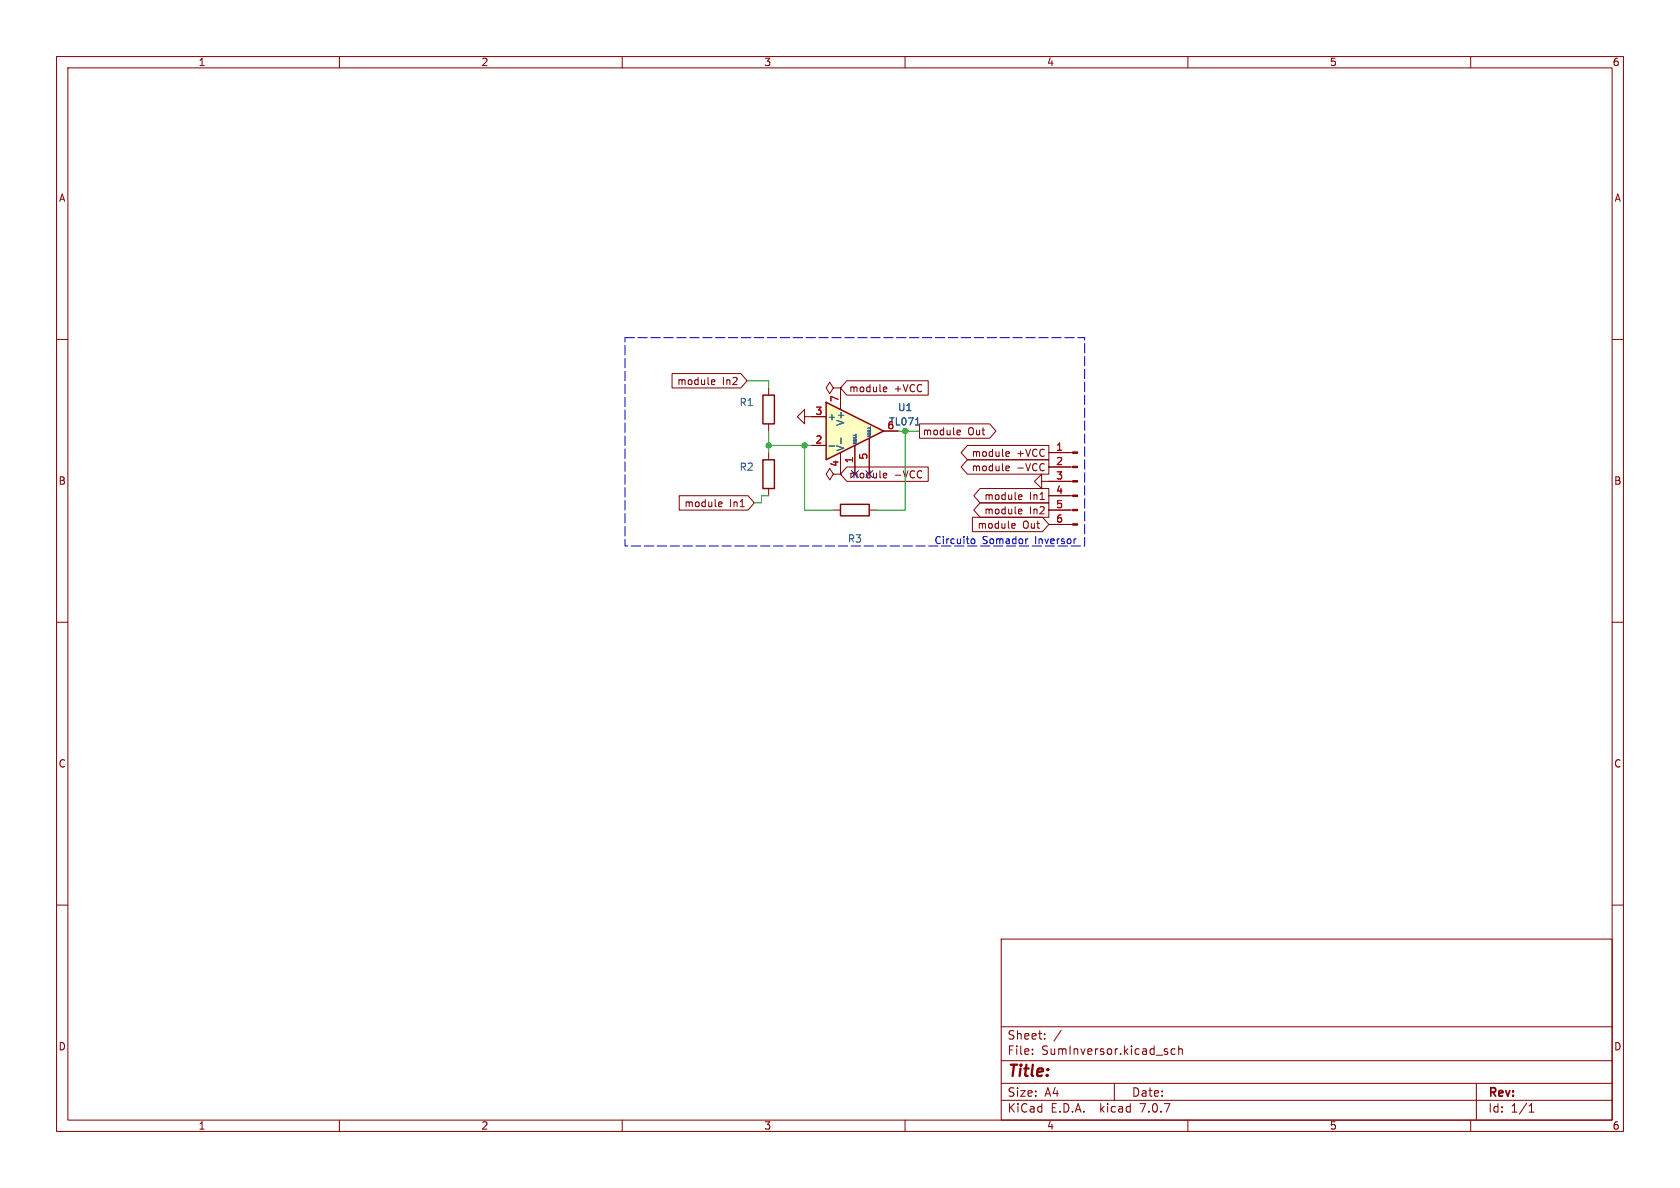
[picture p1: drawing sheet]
<svg xmlns="http://www.w3.org/2000/svg" width="297mm" height="210mm" viewBox="0 0 297 210" stroke-linecap="round" stroke-linejoin="round" font-family="sans-serif">
<g fill="none" stroke="#840000" stroke-width=".18">
<path d="M10 10h277v190h-277zM12 12h273v186h-273zM60 10v2M110 10v2M160 10v2M210 10v2M260 10v2M10 60h2M285 60h2M135.9 68.6v1.3M135.9 74.9v1.3M142.2 73.7v-1.3l-1.2 1.3 1.2 1.2v-1.2h1.3"/>
<path d="M147.3 68.6l-.6-1-.7 1 .7 1 .6-1h1.3M148.6 68.6h.1M135.9 80v1.3M135.9 86.4v1.2M147.3 83.8l-.6-1-.7 1 .7 1 .6-1h1.3M147.3 90.2h1.3M148.6 83.8h.1M153.7 90.2h1.2M184.1 85.1v-1.3l-1.2 1.3 1.2 1.3v-1.3h1.3M10 110h2M285 110h2M10 160h2"/>
<path d="M285 160h2M177 166h108v32h-108zM60 198v2M110 198v2M160 198v2M177 194.5h108M177 191.5h108M177 187.5h108M177 181.5h108M182.5 186.3v.1M182.5 185.5v.1M184.7 183.6v.1"/>
<path d="M184.7 182.8v.1M187.6 182.1l-1.3 2M197 191.5v3M206.4 186v.3M207.7 185.5l-.4-.1-.3 .3v.4l.2 .2h.5M208.4 185.5l.2-.1 .4 .1v.9M208.4 184.9v1.5M210 198v2M260 198v2M261 191.5v6.5M270.3 196.6h.9M270.3 195.5l.4-.4v1.5"/>
</g>
<path d="M134.9 69.9h2v5h-2zM134.9 81.3h2v5.1h-2zM148.6 89.2h5.1v2h-5.1z" fill="none" stroke="#840000" stroke-width=".25"/>
<path d="M146 71.1l10.2 5.1-10.2 5.1z" fill="#ffffc2"/>
<path d="M146 71.1l10.2 5.1-10.2 5.1z" fill="none" stroke="#840000" stroke-width=".25"/>
<g fill="none" stroke="#840000" stroke-width=".18">
<path d="M118.8 66h12.2l1.1 1.3-1.1 1.3h-12.2zM126 67.1l.3 .1 .1 .2-.6 .2M126.3 67.9l-.3 .1M143.5 78.7h2.5M143.5 73.7h2.5M148.6 68.6h.1M148.6 68.6v3.8M149.7 67.3h14.4v2.6h-14.4l-1.1-1.3zM151.1 78.7v5.1M153.7 77.5v6.3M156.2 76.2h2.5M156.3 68.4l.4 .1 .1 .2-.6 .1"/>
<path d="M156.7 69.2l-.4 .1M162.6 74.9h12.4l1.1 1.3-1.1 1.3h-12.4zM169.4 76l.3 .1 .1 .2-.6 .1M169.7 76.8l-.3 .1M171 78.7h14.4v2.6h-14.4l-1.1-1.3zM178 79.8l.4 .1v.2l-.6 .2M120.1 87.6h12.1l1.1 1.3-1.1 1.3h-12.1zM127.2 88.7l.4 .1v.2l-.6 .1M127.6 89.5l-.4 .1M148.6 83.8h.1M148.6 80v3.8M149.7 82.5h14.4v2.6h-14.4l-1.1-1.3z"/>
<path d="M156.3 83.6l.4 .1 .1 .2-.6 .2M156.7 84.4l-.4 .1M171 81.3h14.4v2.5h-14.4l-1.1-1.2zM171.9 91.4h12.4l1.1 1.3-1.1 1.3h-12.4zM173.3 86.4h12.1v2.5h-12.1l-1.2-1.3zM173.3 88.9h12.1v2.5h-12.1l-1.2-1.2zM178 82.4h.4v.3l-.6 .1M178.4 80.6l-.4 .1M178.4 83.2h-.4M179.1 92.5l.3 .1 .1 .2-.6 .2M179.4 93.3l-.3 .1M180.2 87.5h.4l.1 .3-.6 .1"/>
<path d="M180.2 90l.4 .1 .1 .2-.6 .1M180.6 88.2l-.4 .1M180.6 90.8h-.4M185.4 92.7h4.2M185.4 90.2h4.2M185.4 87.6h4.2M185.4 85.1h4.2M185.4 82.6h4.2M185.4 80h4.2"/>
</g>
<path d="M146.6 78.8h.9M148.7 77.4v1M161.9 75.1h.7" fill="none" stroke="#006464" stroke-width=".18"/>
<g fill="#840000" stroke="#840000" stroke-width=".18">
<path d="M189.6 92.6h.9v.2h-.9z"/>
<path d="M189.6 90h.9v.3h-.9z"/>
<path d="M189.6 87.5h.9v.3h-.9z"/>
<path d="M189.6 85h.9v.2h-.9z"/>
<path d="M189.6 82.4h.9v.3h-.9z"/>
<path d="M189.6 79.9h.9v.2h-.9z"/>
</g>
<path d="M171.7 95.4l.2-.1 .4 .1v.5l-.1 .1-.3 .1-.2-.1zM181.7 95.3l-.3 .1M190.2 95.3h-.2" fill="none" stroke="#0000c2" stroke-width=".18"/>
<path d="M110.5 59.7h81.3v36.8h-81.3v-36.8" fill="none" stroke="#0000c2" stroke-width=".18" stroke-dasharray="1.7 .6"/>
<path d="M132.1 67.3h3.8v1.3M135.9 78.7h7.6M135.9 76.2v3.8M142.2 78.7v11.5h5.1M158.7 76.2h3.9M160 76.2v14h-5.1M135.9 87.6h-1.3v1.3h-1.3" fill="none" stroke="#009600" stroke-width=".18"/>
<g fill="#009600" stroke="#009600" stroke-width=".18">
<circle cx="142.2" cy="78.7" r=".46"/>
<circle cx="135.9" cy="78.7" r=".46"/>
<circle cx="160" cy="76.2" r=".46"/>
</g>
<text font-size="2.8" fill="#840000" x="178" y="190.9">Title:</text>
<g font-size="2.1" fill="#840000">
<text x="178" y="184">Sheet:</text>
<text x="178" y="186.7">File:</text>
<text x="184.1" y="186.7">SumInversor.kicad_sch</text>
<text x="178" y="196.9">KiCad</text>
<text x="178" y="194.1">Size:</text>
<text x="184.7" y="194.1">A4</text>
<text x="185.7" y="196.9">E.D.A.</text>
<text x="194.6" y="196.9">kicad</text>
<text x="200" y="194.1">Date:</text>
<text x="201.8" y="196.9">7.0.7</text>
<text x="263" y="194.3">Rev:</text>
<text x="263" y="196.9">Id:</text>
<text x="267.1" y="196.9">1/1</text>
</g>
<g font-size="1.8" fill="#840000">
<text x="35" y="11.9">1</text>
<text x="85" y="11.9">2</text>
<text x="135" y="11.9">3</text>
<text x="185" y="11.9">4</text>
<text x="235" y="11.9">5</text>
<text x="285" y="11.9">6</text>
<text x="10.3" y="35.9">A</text>
<text x="285.3" y="35.9">A</text>
<text x="119.6" y="68.3">module</text>
<text x="127.7" y="68.3">In2</text>
<text x="150" y="69.5">module</text>
<text x="158.1" y="69.5">+VCC</text>
<text x="163" y="77.2">module</text>
<text x="171.1" y="77.2">Out</text>
<text x="171.7" y="81">module</text>
<text x="171.7" y="83.5">module</text>
<text x="179.7" y="81">+VCC</text>
<text x="179.7" y="83.5">-VCC</text>
<text x="10.3" y="85.9">B</text>
<text x="120.9" y="89.9">module</text>
<text x="129" y="89.9">In1</text>
<text x="158.1" y="84.8">-VCC</text>
<text x="173.9" y="88.6">module</text>
<text x="182" y="88.6">In1</text>
<text x="285.3" y="85.9">B</text>
<text x="172.7" y="93.7">module</text>
<text x="173.9" y="91.1">module</text>
<text x="180.8" y="93.7">Out</text>
<text x="182" y="91.1">In2</text>
<text x="10.3" y="135.9">C</text>
<text x="285.3" y="135.9">C</text>
<text x="10.3" y="185.9">D</text>
<text x="285.3" y="185.9">D</text>
<text x="35" y="199.9">1</text>
<text x="85" y="199.9">2</text>
<text x="135" y="199.9">3</text>
<text x="185" y="199.9">4</text>
<text x="235" y="199.9">5</text>
<text x="285" y="199.9">6</text>
</g>
<g font-size="1.8" fill="#006464">
<text x="130.7" y="72">R1</text>
<text x="146.2" y="74.5">+</text>
<text x="149.5" y="75.4" transform="rotate(-90 149.5 75.4)">V+</text>
<text x="157.1" y="75.4">TL071</text>
<text x="158.6" y="72.9">U1</text>
<text x="130.7" y="83.4">R2</text>
<text x="149.5" y="79.9" transform="rotate(-90 149.5 79.9)">V-</text>
<text x="149.8" y="96.1">R3</text>
</g>
<g font-size="1.8" fill="#a90000">
<text x="148.3" y="71.2" transform="rotate(-90 148.3 71.2)">7</text>
<text x="144.1" y="73.4">3</text>
<text x="156.8" y="75.9">6</text>
<text x="144.1" y="78.5">2</text>
<text x="148.3" y="82.6" transform="rotate(-90 148.3 82.6)">4</text>
<text x="150.9" y="82" transform="rotate(-90 150.9 82)">1</text>
<text x="153.4" y="81.4" transform="rotate(-90 153.4 81.4)">5</text>
<text x="186.6" y="79.8">1</text>
<text x="186.6" y="82.3">2</text>
<text x="186.6" y="84.8">3</text>
<text x="186.6" y="87.4">4</text>
<text x="186.6" y="89.9">5</text>
<text x="186.6" y="92.5">6</text>
</g>
<text font-size="1.8" fill="#000084" x="150" y="84.8">module</text>
<g font-size="1.8" fill="#0000c2">
<text x="165.1" y="96.3">Circuito</text>
<text x="173.6" y="96.3">Somador</text>
<text x="183.1" y="96.3">Inversor</text>
</g>
<g font-size=".7" fill="#006464">
<text x="154.1" y="77.3" transform="rotate(-90 154.1 77.3)">NULL</text>
<text x="151.5" y="78.6" transform="rotate(-90 151.5 78.6)">NULL</text>
</g>
</svg>
